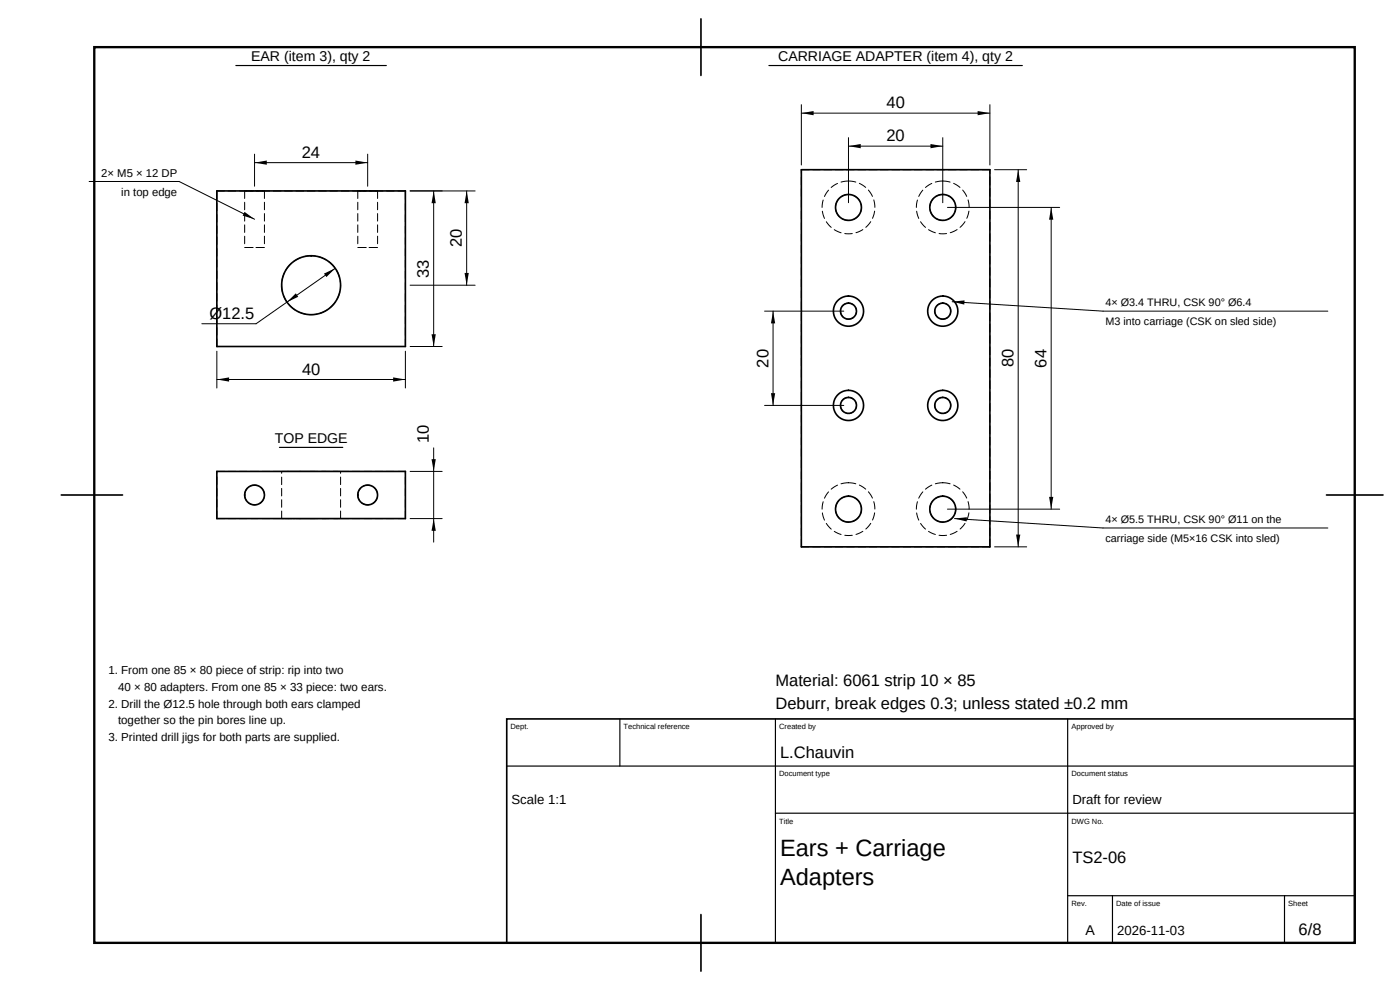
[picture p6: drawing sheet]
<svg xmlns="http://www.w3.org/2000/svg" width="297mm" height="210mm" viewBox="0 0 297 210" stroke-linecap="round" stroke-linejoin="round" font-family="sans-serif">
<path d="M20 10h267.4v190h-267.4z" fill="none" stroke="#000" stroke-width=".5"/>
<g fill="none" stroke="#000" stroke-width=".35">
<path d="M148.7 4v12M170 36h40v80h-40zM46 40.5h40v33h-40zM13 105h13M46 100h40v10h-40zM281.4 105h12M107.5 152.5h179.9v47.5h-179.9zM148.7 194v12"/>
<circle cx="180" cy="44" r="2.75"/>
<circle cx="200" cy="44" r="2.75"/>
<circle cx="66" cy="60.5" r="6.3"/>
<circle cx="180" cy="66" r="1.7"/>
<circle cx="180" cy="66" r="3.2"/>
<circle cx="200" cy="66" r="3.2"/>
<circle cx="200" cy="66" r="1.7"/>
<circle cx="180" cy="86" r="1.7"/>
<circle cx="180" cy="86" r="3.2"/>
<circle cx="200" cy="86" r="3.2"/>
<circle cx="200" cy="86" r="1.7"/>
<circle cx="54" cy="105" r="2.1"/>
<circle cx="78" cy="105" r="2.1"/>
<circle cx="180" cy="108" r="2.75"/>
<circle cx="200" cy="108" r="2.75"/>
</g>
<path d="M50 13.9h32M163.1 13.9h53.8M59.3 94.9h13.4M131.5 152.5v10M164.5 152.5v47.5M226.5 152.5v47.5M107.5 162.5h179.9M164.5 172.5h122.9M226.5 190h60.9M236 190v10M272.5 190v10" fill="none" stroke="#000" stroke-width=".25"/>
<g fill="none" stroke="#000" stroke-width=".21" stroke-dasharray="1.6 .8">
<path d="M180 38.4a5.6 5.6 0 0 0-4.9 8.3 5.6 5.6 0 0 0 9.6 .3 5.6 5.6 0 0 0-4.3-8.6h-.4M200 38.4a5.6 5.6 0 0 0-4.9 8.3 5.6 5.6 0 0 0 9.6 .3 5.6 5.6 0 0 0-4.3-8.6h-.4M210 36h-40M51.9 40.5h4.2M51.9 52.5h4.2M51.9 40.5v12M56.1 40.5h-4.2M56.1 40.5v12M56.1 52.5h-4.2M66 54.3a6.2 6.2 0 0 0-5.5 9.2 6.2 6.2 0 0 0 10.8 .3 6.2 6.2 0 0 0-4.9-9.5h-.4M75.9 40.5h4.2M75.9 52.5h4.2"/>
<path d="M75.9 40.5v12M80.1 40.5h-4.2M80.1 40.5v12M80.1 52.5h-4.2M86 40.5h-40M180 41.3a2.75 2.75 0 0 0-2.4 4 2.75 2.75 0 0 0 4.6 .3 2.75 2.75 0 0 0-1.8-4.3h-.4M200 41.3a2.75 2.75 0 0 0-2.4 4 2.75 2.75 0 0 0 4.6 .3 2.75 2.75 0 0 0-1.8-4.3h-.4M46 73.5v-33M86 73.5v-33M86 73.5h-40M180 64.3a1.7 1.7 0 0 0-1.5 2.4 1.7 1.7 0 0 0 2.8 .4 1.7 1.7 0 0 0-.9-2.8h-.4M200 64.3a1.7 1.7 0 0 0-1.5 2.4 1.7 1.7 0 0 0 2.8 .4 1.7 1.7 0 0 0-.9-2.8h-.4"/>
<path d="M180 84.3a1.7 1.7 0 0 0-1.5 2.4 1.7 1.7 0 0 0 2.8 .4 1.7 1.7 0 0 0-.9-2.8h-.4M200 84.3a1.7 1.7 0 0 0-1.5 2.4 1.7 1.7 0 0 0 2.8 .4 1.7 1.7 0 0 0-.9-2.8h-.4M46 110v-10M46 110h40M46 100h40M51.9 105a2.1 2.1 0 0 1 3-1.9 2.1 2.1 0 0 1 .4 3.6 2.1 2.1 0 0 1-3.4-1.3v-.4M59.8 110h6.2M59.8 100h6.2M59.8 110v-10M66 110h6.3M66 100h6.3M72.3 110h-12.5"/>
<path d="M72.3 100h-12.5M72.3 110v-10M75.9 105a2.1 2.1 0 0 1 3-1.9 2.1 2.1 0 0 1 .4 3.6 2.1 2.1 0 0 1-3.4-1.3v-.4M86 110v-10M170 116v-80M180 102.4a5.6 5.6 0 0 0-4.9 8.3 5.6 5.6 0 0 0 9.6 .3 5.6 5.6 0 0 0-4.3-8.6h-.4M180 105.3a2.75 2.75 0 0 0-2.4 4 2.75 2.75 0 0 0 4.6 .3 2.75 2.75 0 0 0-1.8-4.3h-.4M200 102.4a5.6 5.6 0 0 0-4.9 8.3 5.6 5.6 0 0 0 9.6 .3 5.6 5.6 0 0 0-4.3-8.6h-.4M200 105.3a2.75 2.75 0 0 0-2.4 4 2.75 2.75 0 0 0 4.6 .3 2.75 2.75 0 0 0-1.8-4.3h-.4M210 116v-80M210 116h-40"/>
</g>
<g fill="none" stroke="#000" stroke-width=".21">
<path d="M18.9 38.5h19.1M54 32.7v6.8M54 34.5h24M78 32.7v6.8M170 22.2v12.8M170 24h40M180 29.2v13.8M180 31h20M200 29.2v13.8M210 22.2v12.8M211 36h6.8M216 36v80"/>
<path d="M87 40.5h13.8M92 40.5v33M99 40.5v20M201 44h23.8M223 44v64M42.8 68.7h11.5M46 74.5v7.8M86 74.5v7.8M87 73.5h6.8M87 60.5h13.8M162.2 66h16.8M164 66v20"/>
<path d="M234 66h47.7M46 80.5h40M92 95v20M162.2 86h16.8M87 110h6.8M87 100h6.8M201 108h23.8M211 116h6.8M234 112h47.7"/>
</g>
<g fill="#000">
<path d="M54 34.5l2.6-.4v.8zM75.4 34.1l2.6 .4-2.6 .4zM170 24l2.6-.4v.9zM180 31l2.6-.5v.9zM197.4 30.5l2.6 .5-2.6 .4zM207.4 23.6l2.6 .4-2.6 .5zM216 36l.4 2.6h-.8zM51.9 44.9l2.1 1.6-2.5-.8zM68.7 58l2.4-1.1-1.9 1.9zM92 40.5l.4 2.6h-.8zM99 40.5l.5 2.6h-.9zM223 44l.5 2.6h-.9z"/>
<path d="M60.9 64.1l1.9-1.9 .5 .8zM91.6 70.9h.8l-.4 2.6zM98.6 57.9h.9l-.5 2.6zM164 66l.4 2.6h-.9zM202 64l2.6-.3v.9zM46 80.5l2.6-.4v.9zM83.4 80.1l2.6 .4-2.6 .5zM163.5 83.4h.9l-.4 2.6zM92 110l.4 2.6h-.8zM91.6 97.4h.8l-.4 2.6zM202.5 110l2.6-.3v.9zM215.6 113.4h.8l-.4 2.6z"/>
<path d="M222.6 105.4h.9l-.5 2.6z"/>
</g>
<path d="M38 38.5l16 8zM54.3 68.7l16.8-11.8zM202 64l32 2zM202.5 110l31.5 2z" fill="#000" stroke="#000" stroke-width=".21"/>
<g font-size="5">
<text x="165.5" y="181.5">Ears + Carriage</text>
<text x="165.5" y="187.7">Adapters</text>
</g>
<g font-size="3.5">
<text x="188.1" y="23">40</text>
<text x="188" y="30">20</text>
<text x="64" y="33.5">24</text>
<text x="98" y="52.5" transform="rotate(-90 98 52.5)">20</text>
<text x="91" y="58.9" transform="rotate(-90 91 58.9)">33</text>
<text x="44.4" y="67.7">Ø12.5</text>
<text x="163" y="78" transform="rotate(-90 163 78)">20</text>
<text x="215" y="78" transform="rotate(-90 215 78)">80</text>
<text x="222" y="78" transform="rotate(-90 222 78)">64</text>
<text x="64.1" y="79.5">40</text>
<text x="91" y="93.9" transform="rotate(-90 91 93.9)">10</text>
<text x="164.5" y="145.5">Material: 6061 strip 10 × 85</text>
<text x="164.5" y="150.5">Deburr, break edges 0.3; unless stated ±0.2 mm</text>
<text x="165.5" y="160.7">L.Chauvin</text>
<text x="227.5" y="183">TS2-06</text>
<text x="275.5" y="198.4">6/8</text>
</g>
<g font-size="3">
<text x="53.3" y="13">EAR (item 3), qty 2</text>
<text x="165.1" y="13">CARRIAGE ADAPTER (item 4), qty 2</text>
<text x="58.3" y="94">TOP EDGE</text>
<text x="230.2" y="198.4">A</text>
</g>
<g font-size="2.8">
<text x="108.5" y="170.5">Scale 1:1</text>
<text x="227.5" y="170.5">Draft for review</text>
<text x="237" y="198.4">2026-11-03</text>
</g>
<g font-size="2.5">
<text x="23" y="143">1. From one 85 × 80 piece of strip: rip into two</text>
<text x="25" y="146.6">40 × 80 adapters. From one 85 × 33 piece: two ears.</text>
<text x="23" y="150.1">2. Drill the Ø12.5 hole through both ears clamped</text>
<text x="25" y="153.7">together so the pin bores line up.</text>
<text x="23" y="157.2">3. Printed drill jigs for both parts are supplied.</text>
</g>
<g font-size="2.4">
<text x="21.5" y="37.5">2× M5 × 12 DP</text>
<text x="25.7" y="41.5">in top edge</text>
</g>
<g font-size="2.3">
<text x="234.5" y="65">4× Ø3.4 THRU, CSK 90° Ø6.4</text>
<text x="234.5" y="68.9">M3 into carriage (CSK on sled side)</text>
<text x="234.5" y="111">4× Ø5.5 THRU, CSK 90° Ø11 on the</text>
<text x="234.5" y="114.9">carriage side (M5×16 CSK into sled)</text>
</g>
<g font-size="1.6">
<text x="108.3" y="154.7">Dept.</text>
<text x="132.3" y="154.7">Technical reference</text>
<text x="165.3" y="154.7">Created by</text>
<text x="227.3" y="154.7">Approved by</text>
<text x="165.3" y="164.7">Document type</text>
<text x="227.3" y="164.7">Document status</text>
<text x="165.3" y="174.7">Title</text>
<text x="227.3" y="174.7">DWG No.</text>
<text x="227.3" y="192.2">Rev.</text>
<text x="236.8" y="192.2">Date of issue</text>
<text x="273.3" y="192.2">Sheet</text>
</g>
</svg>
